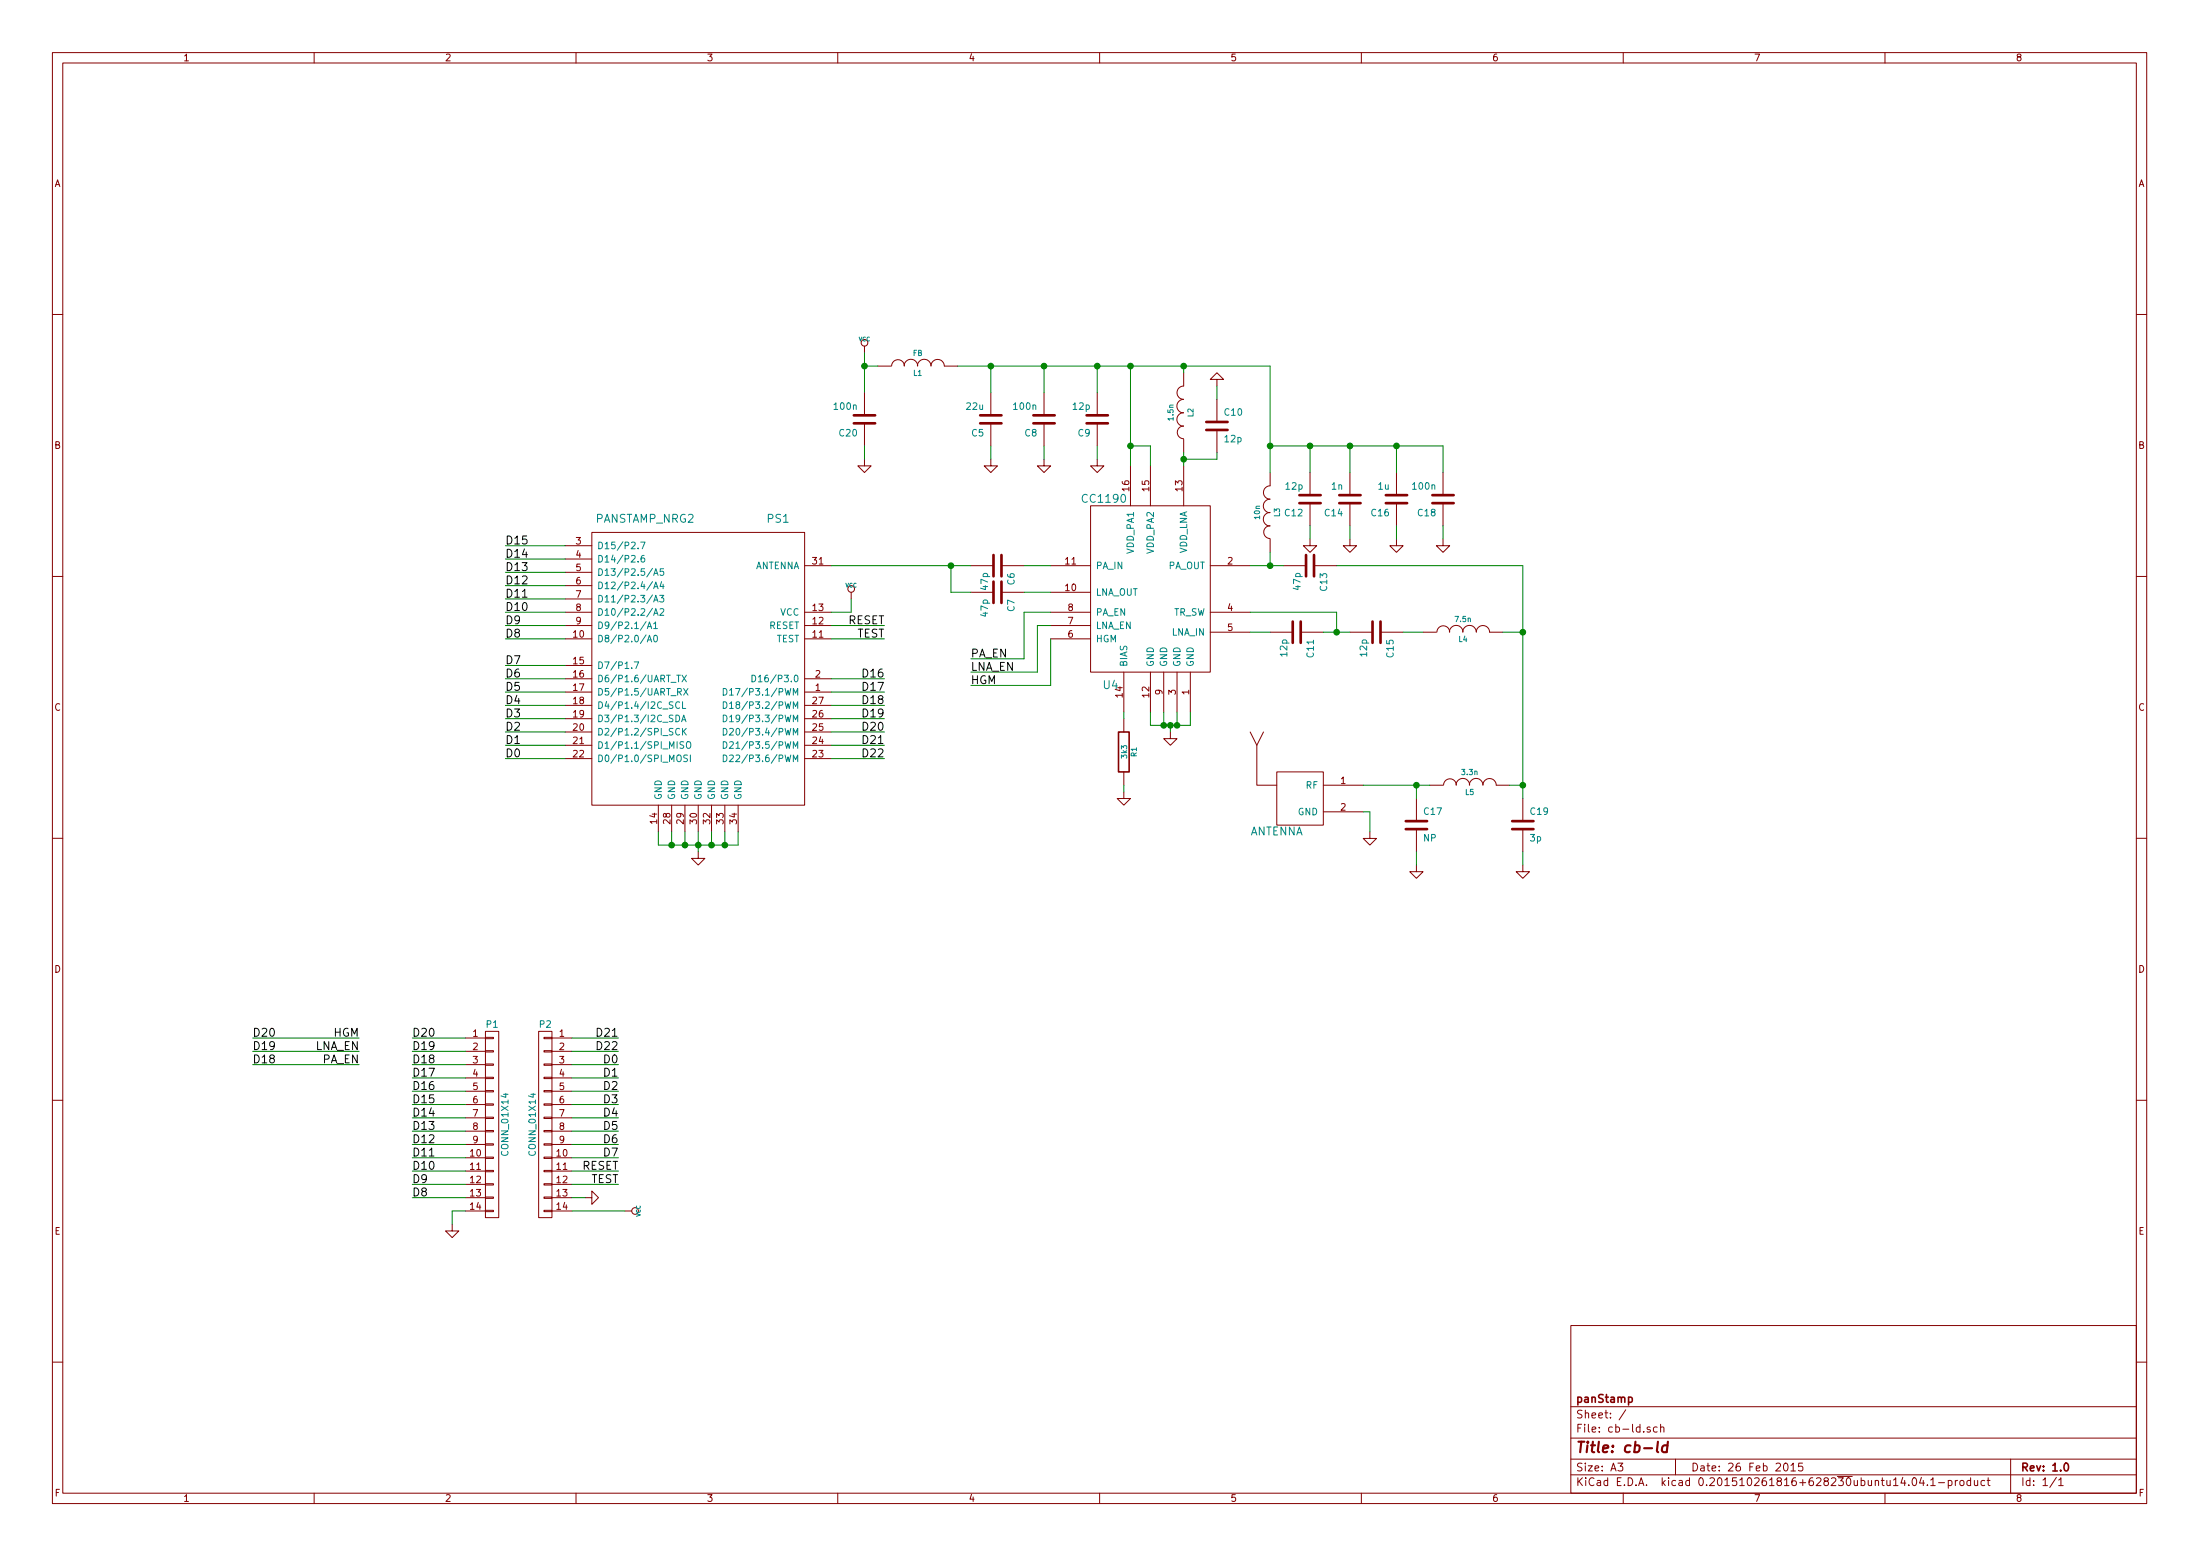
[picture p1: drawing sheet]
EESchema Schematic File Version 2
LIBS:cb-ld-rescue
LIBS:power
LIBS:device
LIBS:transistors
LIBS:conn
LIBS:linear
LIBS:regul
LIBS:74xx
LIBS:cmos4000
LIBS:adc-dac
LIBS:memory
LIBS:xilinx
LIBS:microcontrollers
LIBS:dsp
LIBS:microchip
LIBS:analog_switches
LIBS:motorola
LIBS:texas
LIBS:intel
LIBS:audio
LIBS:interface
LIBS:digital-audio
LIBS:philips
LIBS:display
LIBS:cypress
LIBS:siliconi
LIBS:opto
LIBS:atmel
LIBS:contrib
LIBS:valves
LIBS:atmega8
LIBS:atmel89cxxxx
LIBS:atmel-1
LIBS:atmel-2005
LIBS:avr
LIBS:avr-1
LIBS:avr-2
LIBS:avr-3
LIBS:avr-4
LIBS:hopf
LIBS:rfm-ash
LIBS:mycomponents
LIBS:cb-ld-cache
EELAYER 25 0
EELAYER END
$Descr A3 16535 11693
encoding utf-8
Sheet 1 1
Title "cb-ld"
Date "26 Feb 2015"
Rev "1.0"
Comp "panStamp"
Comment1 ""
Comment2 ""
Comment3 ""
Comment4 ""
$EndDescr
$Comp
L ANTENNA ANT1
U 1 1
P 9800 6000
F 0 "ANT1" H 9900 6250 60  0001 C CNN
F 1 "ANTENNA" H 10000 5750 60  0000 C CNN
F 2 "mysmd:SMD_SMA_RP" H 9800 6000 60  0001 C CNN
F 3 "~" H 9800 6000 60  0000 C CNN
	1    9800 6000
	-1   0    0    -1  
$EndComp
$Comp
L GND #PWR01
U 1 1
P 10300 6250
F 0 "#PWR01" H 10300 6250 30  0001 C CNN
F 1 "GND" H 10300 6180 30  0001 C CNN
F 2 "" H 10300 6250 60  0001 C CNN
F 3 "" H 10300 6250 60  0001 C CNN
	1    10300 6250
	1    0    0    -1  
$EndComp
$Comp
L GND #PWR02
U 1 1
P 10650 6500
F 0 "#PWR02" H 10650 6500 30  0001 C CNN
F 1 "GND" H 10650 6430 30  0001 C CNN
F 2 "" H 10650 6500 60  0001 C CNN
F 3 "" H 10650 6500 60  0001 C CNN
	1    10650 6500
	1    0    0    -1  
$EndComp
$Comp
L C-RESCUE-cb-ld C17
U 1 1
P 10650 6200
F 0 "C17" H 10700 6300 50  0000 L CNN
F 1 "NP" H 10700 6100 50  0000 L CNN
F 2 "mysmd:SM0603S" H 10650 6200 60  0001 C CNN
F 3 "" H 10650 6200 60  0001 C CNN
	1    10650 6200
	1    0    0    -1  
$EndComp
$Comp
L INDUCTOR L5
U 1 1
P 11050 5900
F 0 "L5" V 11000 5900 40  0000 C CNN
F 1 "3.3n" V 11150 5900 40  0000 C CNN
F 2 "mysmd:SM0603S" H 11050 5900 60  0001 C CNN
F 3 "" H 11050 5900 60  0001 C CNN
	1    11050 5900
	0    -1   -1   0   
$EndComp
$Comp
L CC1190 U4
U 1 1
P 8650 4450
F 0 "U4" H 8950 3750 60  0000 C CNN
F 1 "CC1190" H 9000 5150 60  0000 C CNN
F 2 "mysmd:VQFN16" H 8100 5100 60  0001 C CNN
F 3 "" H 8100 5100 60  0000 C CNN
	1    8650 4450
	-1   0    0    -1  
$EndComp
$Comp
L R-RESCUE-cb-ld R1
U 1 1
P 8450 5650
F 0 "R1" V 8530 5650 40  0000 C CNN
F 1 "3k3" V 8457 5651 40  0000 C CNN
F 2 "mysmd:SM0603S" V 8380 5650 30  0001 C CNN
F 3 "~" H 8450 5650 30  0000 C CNN
	1    8450 5650
	1    0    0    -1  
$EndComp
$Comp
L GND #PWR03
U 1 1
P 8450 5950
F 0 "#PWR03" H 8450 5950 30  0001 C CNN
F 1 "GND" H 8450 5880 30  0001 C CNN
F 2 "" H 8450 5950 60  0001 C CNN
F 3 "" H 8450 5950 60  0001 C CNN
	1    8450 5950
	1    0    0    -1  
$EndComp
$Comp
L GND #PWR04
U 1 1
P 8800 5500
F 0 "#PWR04" H 8800 5500 30  0001 C CNN
F 1 "GND" H 8800 5430 30  0001 C CNN
F 2 "" H 8800 5500 60  0001 C CNN
F 3 "" H 8800 5500 60  0001 C CNN
	1    8800 5500
	1    0    0    -1  
$EndComp
Text Label 7300 4950 0    60   ~ 0
PA_EN
Text Label 7300 5050 0    60   ~ 0
LNA_EN
Text Label 7300 5150 0    60   ~ 0
HGM
$Comp
L INDUCTOR L1
U 1 1
P 6900 2750
F 0 "L1" V 6850 2750 40  0000 C CNN
F 1 "FB" V 7000 2750 40  0000 C CNN
F 2 "mysmd:SM0603S" H 6900 2750 60  0001 C CNN
F 3 "~" H 6900 2750 60  0000 C CNN
	1    6900 2750
	0    -1   -1   0   
$EndComp
$Comp
L INDUCTOR L2
U 1 1
P 8900 3100
F 0 "L2" V 8850 3100 40  0000 C CNN
F 1 "1.5n" V 9000 3100 40  0000 C CNN
F 2 "mysmd:SM0603S" H 8900 3100 60  0001 C CNN
F 3 "" H 8900 3100 60  0001 C CNN
	1    8900 3100
	-1   0    0    1   
$EndComp
$Comp
L C-RESCUE-cb-ld C10
U 1 1
P 9150 3200
F 0 "C10" H 9200 3300 50  0000 L CNN
F 1 "12p" H 9200 3100 50  0000 L CNN
F 2 "mysmd:SM0603S" H 9150 3200 60  0001 C CNN
F 3 "" H 9150 3200 60  0001 C CNN
	1    9150 3200
	1    0    0    -1  
$EndComp
$Comp
L GND #PWR05
U 1 1
P 9150 2900
F 0 "#PWR05" H 9150 2900 30  0001 C CNN
F 1 "GND" H 9150 2830 30  0001 C CNN
F 2 "" H 9150 2900 60  0001 C CNN
F 3 "" H 9150 2900 60  0001 C CNN
	1    9150 2900
	-1   0    0    1   
$EndComp
$Comp
L C-RESCUE-cb-ld C9
U 1 1
P 8250 3150
F 0 "C9" H 8300 3250 50  0000 L CNN
F 1 "12p" H 8300 3050 50  0000 L CNN
F 2 "mysmd:SM0603S" H 8250 3150 60  0001 C CNN
F 3 "" H 8250 3150 60  0001 C CNN
	1    8250 3150
	-1   0    0    1   
$EndComp
$Comp
L GND #PWR06
U 1 1
P 8250 3450
F 0 "#PWR06" H 8250 3450 30  0001 C CNN
F 1 "GND" H 8250 3380 30  0001 C CNN
F 2 "" H 8250 3450 60  0001 C CNN
F 3 "" H 8250 3450 60  0001 C CNN
	1    8250 3450
	1    0    0    -1  
$EndComp
$Comp
L INDUCTOR L3
U 1 1
P 9550 3850
F 0 "L3" V 9500 3850 40  0000 C CNN
F 1 "10n" V 9650 3850 40  0000 C CNN
F 2 "mysmd:SM0603S" H 9550 3850 60  0001 C CNN
F 3 "" H 9550 3850 60  0001 C CNN
	1    9550 3850
	-1   0    0    1   
$EndComp
$Comp
L C-RESCUE-cb-ld C12
U 1 1
P 9850 3750
F 0 "C12" H 9900 3850 50  0000 L CNN
F 1 "12p" H 9900 3650 50  0000 L CNN
F 2 "mysmd:SM0603S" H 9850 3750 60  0001 C CNN
F 3 "" H 9850 3750 60  0001 C CNN
	1    9850 3750
	-1   0    0    1   
$EndComp
$Comp
L GND #PWR07
U 1 1
P 9850 4050
F 0 "#PWR07" H 9850 4050 30  0001 C CNN
F 1 "GND" H 9850 3980 30  0001 C CNN
F 2 "" H 9850 4050 60  0001 C CNN
F 3 "" H 9850 4050 60  0001 C CNN
	1    9850 4050
	1    0    0    -1  
$EndComp
$Comp
L C-RESCUE-cb-ld C14
U 1 1
P 10150 3750
F 0 "C14" H 10200 3850 50  0000 L CNN
F 1 "1n" H 10200 3650 50  0000 L CNN
F 2 "mysmd:SM0603S" H 10150 3750 60  0001 C CNN
F 3 "" H 10150 3750 60  0001 C CNN
	1    10150 3750
	-1   0    0    1   
$EndComp
$Comp
L GND #PWR08
U 1 1
P 10150 4050
F 0 "#PWR08" H 10150 4050 30  0001 C CNN
F 1 "GND" H 10150 3980 30  0001 C CNN
F 2 "" H 10150 4050 60  0001 C CNN
F 3 "" H 10150 4050 60  0001 C CNN
	1    10150 4050
	1    0    0    -1  
$EndComp
$Comp
L VCC #PWR09
U 1 1
P 6500 2650
F 0 "#PWR09" H 6500 2750 30  0001 C CNN
F 1 "VCC" H 6500 2750 30  0000 C CNN
F 2 "" H 6500 2650 60  0001 C CNN
F 3 "" H 6500 2650 60  0001 C CNN
	1    6500 2650
	1    0    0    -1  
$EndComp
$Comp
L INDUCTOR L4
U 1 1
P 11000 4750
F 0 "L4" V 10950 4750 40  0000 C CNN
F 1 "7.5n" V 11100 4750 40  0000 C CNN
F 2 "mysmd:SM0603S" H 11000 4750 60  0001 C CNN
F 3 "" H 11000 4750 60  0001 C CNN
	1    11000 4750
	0    -1   -1   0   
$EndComp
$Comp
L C-RESCUE-cb-ld C15
U 1 1
P 10350 4750
F 0 "C15" H 10400 4850 50  0000 L CNN
F 1 "12p" H 10400 4650 50  0000 L CNN
F 2 "mysmd:SM0603S" H 10350 4750 60  0001 C CNN
F 3 "" H 10350 4750 60  0001 C CNN
	1    10350 4750
	0    1    1    0   
$EndComp
$Comp
L C-RESCUE-cb-ld C11
U 1 1
P 9750 4750
F 0 "C11" H 9800 4850 50  0000 L CNN
F 1 "12p" H 9800 4650 50  0000 L CNN
F 2 "mysmd:SM0603S" H 9750 4750 60  0001 C CNN
F 3 "" H 9750 4750 60  0001 C CNN
	1    9750 4750
	0    1    1    0   
$EndComp
$Comp
L C-RESCUE-cb-ld C13
U 1 1
P 9850 4250
F 0 "C13" H 9900 4350 50  0000 L CNN
F 1 "47p" H 9900 4150 50  0000 L CNN
F 2 "mysmd:SM0603S" H 9850 4250 60  0001 C CNN
F 3 "" H 9850 4250 60  0001 C CNN
	1    9850 4250
	0    1    1    0   
$EndComp
$Comp
L GND #PWR010
U 1 1
P 11450 6500
F 0 "#PWR010" H 11450 6500 30  0001 C CNN
F 1 "GND" H 11450 6430 30  0001 C CNN
F 2 "" H 11450 6500 60  0001 C CNN
F 3 "" H 11450 6500 60  0001 C CNN
	1    11450 6500
	1    0    0    -1  
$EndComp
$Comp
L C-RESCUE-cb-ld C19
U 1 1
P 11450 6200
F 0 "C19" H 11500 6300 50  0000 L CNN
F 1 "3p" H 11500 6100 50  0000 L CNN
F 2 "mysmd:SM0603S" H 11450 6200 60  0001 C CNN
F 3 "" H 11450 6200 60  0001 C CNN
	1    11450 6200
	1    0    0    -1  
$EndComp
$Comp
L C-RESCUE-cb-ld C8
U 1 1
P 7850 3150
F 0 "C8" H 7900 3250 50  0000 L CNN
F 1 "100n" H 7900 3050 50  0000 L CNN
F 2 "mysmd:SM0603S" H 7850 3150 60  0001 C CNN
F 3 "" H 7850 3150 60  0001 C CNN
	1    7850 3150
	-1   0    0    1   
$EndComp
$Comp
L GND #PWR011
U 1 1
P 7850 3450
F 0 "#PWR011" H 7850 3450 30  0001 C CNN
F 1 "GND" H 7850 3380 30  0001 C CNN
F 2 "" H 7850 3450 60  0001 C CNN
F 3 "" H 7850 3450 60  0001 C CNN
	1    7850 3450
	1    0    0    -1  
$EndComp
$Comp
L C-RESCUE-cb-ld C16
U 1 1
P 10500 3750
F 0 "C16" H 10550 3850 50  0000 L CNN
F 1 "1u" H 10550 3650 50  0000 L CNN
F 2 "mysmd:SM0603S" H 10500 3750 60  0001 C CNN
F 3 "" H 10500 3750 60  0001 C CNN
	1    10500 3750
	-1   0    0    1   
$EndComp
$Comp
L GND #PWR012
U 1 1
P 10500 4050
F 0 "#PWR012" H 10500 4050 30  0001 C CNN
F 1 "GND" H 10500 3980 30  0001 C CNN
F 2 "" H 10500 4050 60  0001 C CNN
F 3 "" H 10500 4050 60  0001 C CNN
	1    10500 4050
	1    0    0    -1  
$EndComp
$Comp
L C-RESCUE-cb-ld C5
U 1 1
P 7450 3150
F 0 "C5" H 7500 3250 50  0000 L CNN
F 1 "22u" H 7500 3050 50  0000 L CNN
F 2 "SMD_Packages:SM0805" H 7450 3150 60  0001 C CNN
F 3 "" H 7450 3150 60  0001 C CNN
	1    7450 3150
	-1   0    0    1   
$EndComp
$Comp
L GND #PWR013
U 1 1
P 7450 3450
F 0 "#PWR013" H 7450 3450 30  0001 C CNN
F 1 "GND" H 7450 3380 30  0001 C CNN
F 2 "" H 7450 3450 60  0001 C CNN
F 3 "" H 7450 3450 60  0001 C CNN
	1    7450 3450
	1    0    0    -1  
$EndComp
Wire Wire Line
	10300 6100 10300 6250
Connection ~ 10650 5900
Wire Wire Line
	10650 6000 10650 5900
Wire Wire Line
	10250 5900 10750 5900
Wire Wire Line
	10650 6400 10650 6500
Wire Wire Line
	8450 5400 8450 5350
Wire Wire Line
	8450 5900 8450 5950
Wire Wire Line
	8650 5350 8650 5450
Wire Wire Line
	8650 5450 8950 5450
Wire Wire Line
	8950 5450 8950 5350
Wire Wire Line
	8850 5350 8850 5450
Connection ~ 8850 5450
Wire Wire Line
	8750 5350 8750 5450
Connection ~ 8750 5450
Wire Wire Line
	8800 5500 8800 5450
Connection ~ 8800 5450
Wire Wire Line
	7900 4800 7900 5150
Wire Wire Line
	7900 5150 7300 5150
Wire Wire Line
	7900 4700 7800 4700
Wire Wire Line
	7800 4700 7800 5050
Wire Wire Line
	7800 5050 7300 5050
Wire Wire Line
	7900 4600 7700 4600
Wire Wire Line
	7700 4600 7700 4950
Wire Wire Line
	7700 4950 7300 4950
Wire Wire Line
	6500 2650 6500 2950
Wire Wire Line
	8500 2750 8500 3500
Connection ~ 8500 2750
Wire Wire Line
	8250 3350 8250 3450
Wire Wire Line
	8900 2750 8900 2800
Wire Wire Line
	8900 3400 8900 3500
Wire Wire Line
	7200 2750 9550 2750
Wire Wire Line
	9150 3000 9150 2900
Wire Wire Line
	9150 3450 8900 3450
Connection ~ 8900 3450
Wire Wire Line
	8650 3500 8650 3350
Wire Wire Line
	8650 3350 8500 3350
Connection ~ 8500 3350
Wire Wire Line
	8250 2750 8250 2950
Wire Wire Line
	9550 4250 9550 4150
Wire Wire Line
	9150 3400 9150 3450
Wire Wire Line
	9550 2750 9550 3550
Connection ~ 8900 2750
Wire Wire Line
	9850 3950 9850 4050
Wire Wire Line
	10150 3950 10150 4050
Wire Wire Line
	10150 3550 10150 3350
Connection ~ 10150 3350
Wire Wire Line
	9850 3550 9850 3350
Connection ~ 9850 3350
Wire Wire Line
	9400 4600 10050 4600
Wire Wire Line
	11450 4250 11450 6000
Wire Wire Line
	11450 5900 11350 5900
Wire Wire Line
	11450 6400 11450 6500
Connection ~ 11450 5900
Wire Wire Line
	10250 6100 10300 6100
Connection ~ 8250 2750
Wire Wire Line
	7850 3350 7850 3450
Wire Wire Line
	7850 2950 7850 2750
Connection ~ 7850 2750
Wire Wire Line
	10500 3950 10500 4050
Wire Wire Line
	10500 3350 10500 3550
Connection ~ 9550 3350
Wire Wire Line
	7450 3350 7450 3450
Wire Wire Line
	7450 2950 7450 2750
Connection ~ 7450 2750
Wire Wire Line
	1900 7800 2700 7800
Wire Wire Line
	1900 7900 2700 7900
Wire Wire Line
	1900 8000 2700 8000
Text Label 2700 8000 2    60   ~ 0
PA_EN
Text Label 2700 7900 2    60   ~ 0
LNA_EN
Text Label 2700 7800 2    60   ~ 0
HGM
Wire Wire Line
	6600 2750 6500 2750
Wire Wire Line
	9550 3350 10850 3350
Wire Wire Line
	9400 4250 9650 4250
Connection ~ 9550 4250
Wire Wire Line
	10050 4250 11450 4250
Wire Wire Line
	9400 4750 9550 4750
Wire Wire Line
	9950 4750 10150 4750
Wire Wire Line
	10550 4750 10700 4750
Wire Wire Line
	11300 4750 11450 4750
Connection ~ 11450 4750
Wire Wire Line
	10050 4600 10050 4750
Connection ~ 10050 4750
$Comp
L C-RESCUE-cb-ld C18
U 1 1
P 10850 3750
F 0 "C18" H 10900 3850 50  0000 L CNN
F 1 "100n" H 10900 3650 50  0000 L CNN
F 2 "mysmd:SM0603S" H 10850 3750 60  0001 C CNN
F 3 "" H 10850 3750 60  0001 C CNN
	1    10850 3750
	-1   0    0    1   
$EndComp
$Comp
L GND #PWR014
U 1 1
P 10850 4050
F 0 "#PWR014" H 10850 4050 30  0001 C CNN
F 1 "GND" H 10850 3980 30  0001 C CNN
F 2 "" H 10850 4050 60  0001 C CNN
F 3 "" H 10850 4050 60  0001 C CNN
	1    10850 4050
	1    0    0    -1  
$EndComp
Wire Wire Line
	10850 3950 10850 4050
Wire Wire Line
	10850 3350 10850 3550
Connection ~ 10500 3350
$Comp
L C-RESCUE-cb-ld C7
U 1 1
P 7500 4450
F 0 "C7" H 7550 4550 50  0000 L CNN
F 1 "47p" H 7550 4350 50  0000 L CNN
F 2 "mysmd:SM0603S" H 7500 4450 60  0001 C CNN
F 3 "" H 7500 4450 60  0001 C CNN
	1    7500 4450
	0    1    1    0   
$EndComp
$Comp
L C-RESCUE-cb-ld C6
U 1 1
P 7500 4250
F 0 "C6" H 7550 4350 50  0000 L CNN
F 1 "47p" H 7550 4150 50  0000 L CNN
F 2 "mysmd:SM0603S" H 7500 4250 60  0001 C CNN
F 3 "" H 7500 4250 60  0001 C CNN
	1    7500 4250
	0    1    1    0   
$EndComp
Wire Wire Line
	7900 4250 7700 4250
Wire Wire Line
	7900 4450 7700 4450
Wire Wire Line
	7300 4450 7150 4450
Wire Wire Line
	7150 4450 7150 4250
Connection ~ 7150 4250
$Comp
L C-RESCUE-cb-ld C20
U 1 1
P 6500 3150
F 0 "C20" H 6550 3250 50  0000 L CNN
F 1 "100n" H 6550 3050 50  0000 L CNN
F 2 "mysmd:SM0603S" H 6500 3150 60  0001 C CNN
F 3 "" H 6500 3150 60  0001 C CNN
	1    6500 3150
	-1   0    0    1   
$EndComp
$Comp
L GND #PWR015
U 1 1
P 6500 3450
F 0 "#PWR015" H 6500 3450 30  0001 C CNN
F 1 "GND" H 6500 3380 30  0001 C CNN
F 2 "" H 6500 3450 60  0001 C CNN
F 3 "" H 6500 3450 60  0001 C CNN
	1    6500 3450
	1    0    0    -1  
$EndComp
Wire Wire Line
	6500 3350 6500 3450
Connection ~ 6500 2750
$Comp
L CONN_01X14 P1
U 1 1
P 3700 8450
F 0 "P1" H 3700 9200 50  0000 C CNN
F 1 "CONN_01X14" V 3800 8450 50  0000 C CNN
F 2 "Pin_Headers:Pin_Header_Straight_1x12" H 3700 8450 60  0001 C CNN
F 3 "" H 3700 8450 60  0000 C CNN
	1    3700 8450
	1    0    0    -1  
$EndComp
$Comp
L CONN_01X14 P2
U 1 1
P 4100 8450
F 0 "P2" H 4100 9200 50  0000 C CNN
F 1 "CONN_01X14" V 4200 8450 50  0000 C CNN
F 2 "Pin_Headers:Pin_Header_Straight_1x12" H 4100 8450 60  0001 C CNN
F 3 "" H 4100 8450 60  0000 C CNN
	1    4100 8450
	-1   0    0    -1  
$EndComp
Wire Wire Line
	3500 8100 3100 8100
Text Label 3100 8100 0    60   ~ 0
D17
Wire Wire Line
	3500 8200 3100 8200
Text Label 3100 8200 0    60   ~ 0
D16
Wire Wire Line
	3500 8300 3100 8300
Text Label 3100 8300 0    60   ~ 0
D15
Wire Wire Line
	3500 8400 3100 8400
Text Label 3100 8400 0    60   ~ 0
D14
Wire Wire Line
	3500 8500 3100 8500
Text Label 3100 8500 0    60   ~ 0
D13
Wire Wire Line
	3500 8600 3100 8600
Text Label 3100 8600 0    60   ~ 0
D12
Wire Wire Line
	3500 8700 3100 8700
Text Label 3100 8700 0    60   ~ 0
D11
Wire Wire Line
	3500 8800 3100 8800
Text Label 3100 8800 0    60   ~ 0
D10
Wire Wire Line
	3500 8900 3100 8900
Text Label 3100 8900 0    60   ~ 0
D9
Wire Wire Line
	3500 9000 3100 9000
Text Label 3100 9000 0    60   ~ 0
D8
Text Label 4650 8900 2    60   ~ 0
TEST
Text Label 4650 8800 2    60   ~ 0
RESET
$Comp
L GND #PWR016
U 1 1
P 4400 9000
F 0 "#PWR016" H 4400 9000 30  0001 C CNN
F 1 "GND" H 4400 8930 30  0001 C CNN
F 2 "" H 4400 9000 60  0001 C CNN
F 3 "" H 4400 9000 60  0001 C CNN
	1    4400 9000
	0    -1   -1   0   
$EndComp
$Comp
L VCC #PWR017
U 1 1
P 4700 9100
F 0 "#PWR017" H 4700 9200 30  0001 C CNN
F 1 "VCC" H 4700 9200 30  0000 C CNN
F 2 "" H 4700 9100 60  0001 C CNN
F 3 "" H 4700 9100 60  0001 C CNN
	1    4700 9100
	0    1    1    0   
$EndComp
Text Label 3100 8000 0    60   ~ 0
D18
Text Label 3100 7900 0    60   ~ 0
D19
Text Label 3100 7800 0    60   ~ 0
D20
Wire Wire Line
	4300 7800 4650 7800
Text Label 4650 7800 2    60   ~ 0
D21
Wire Wire Line
	4300 7900 4650 7900
Text Label 4650 7900 2    60   ~ 0
D22
Wire Wire Line
	4300 8000 4650 8000
Text Label 4650 8000 2    60   ~ 0
D0
Wire Wire Line
	4300 8100 4650 8100
Text Label 4650 8100 2    60   ~ 0
D1
Wire Wire Line
	4300 8200 4650 8200
Text Label 4650 8200 2    60   ~ 0
D2
Wire Wire Line
	4300 8300 4650 8300
Text Label 4650 8300 2    60   ~ 0
D3
Wire Wire Line
	4300 8400 4650 8400
Text Label 4650 8400 2    60   ~ 0
D4
Wire Wire Line
	4300 8500 4650 8500
Text Label 4650 8500 2    60   ~ 0
D5
Wire Wire Line
	4300 8600 4650 8600
Text Label 4650 8600 2    60   ~ 0
D6
Wire Wire Line
	4300 8700 4650 8700
Text Label 4650 8700 2    60   ~ 0
D7
$Comp
L GND #PWR018
U 1 1
P 3400 9200
F 0 "#PWR018" H 3400 9200 30  0001 C CNN
F 1 "GND" H 3400 9130 30  0001 C CNN
F 2 "" H 3400 9200 60  0001 C CNN
F 3 "" H 3400 9200 60  0001 C CNN
	1    3400 9200
	1    0    0    -1  
$EndComp
$Comp
L PANSTAMP_NRG2 PS1
U 1 1
P 5250 5000
F 0 "PS1" H 5850 6100 60  0000 C CNN
F 1 "PANSTAMP_NRG2" H 4850 6100 60  0000 C CNN
F 2 "mysmd:PANSTAMP_2" H 5300 5400 60  0001 C CNN
F 3 "" H 5300 5400 60  0000 C CNN
	1    5250 5000
	1    0    0    -1  
$EndComp
Wire Wire Line
	6250 4250 7300 4250
Wire Wire Line
	4300 8900 4650 8900
Wire Wire Line
	4300 8800 4650 8800
Wire Wire Line
	4300 9100 4700 9100
Wire Wire Line
	3500 9100 3400 9100
Wire Wire Line
	3400 9100 3400 9200
Wire Wire Line
	3500 8000 3100 8000
Wire Wire Line
	3500 7900 3100 7900
Wire Wire Line
	3500 7800 3100 7800
Text Label 1900 8000 0    60   ~ 0
D18
Text Label 1900 7900 0    60   ~ 0
D19
Text Label 1900 7800 0    60   ~ 0
D20
$Comp
L VCC #PWR019
U 1 1
P 6400 4500
F 0 "#PWR019" H 6400 4600 30  0001 C CNN
F 1 "VCC" H 6400 4600 30  0000 C CNN
F 2 "" H 6400 4500 60  0001 C CNN
F 3 "" H 6400 4500 60  0001 C CNN
	1    6400 4500
	1    0    0    -1  
$EndComp
Wire Wire Line
	6250 4600 6400 4600
Wire Wire Line
	6400 4600 6400 4500
$Comp
L GND #PWR020
U 1 1
P 5250 6400
F 0 "#PWR020" H 5250 6400 30  0001 C CNN
F 1 "GND" H 5250 6330 30  0001 C CNN
F 2 "" H 5250 6400 60  0001 C CNN
F 3 "" H 5250 6400 60  0001 C CNN
	1    5250 6400
	1    0    0    -1  
$EndComp
Wire Wire Line
	4950 6250 4950 6350
Wire Wire Line
	4950 6350 5550 6350
Wire Wire Line
	5550 6350 5550 6250
Wire Wire Line
	5250 6250 5250 6400
Connection ~ 5250 6350
Wire Wire Line
	5150 6250 5150 6350
Connection ~ 5150 6350
Wire Wire Line
	5050 6250 5050 6350
Connection ~ 5050 6350
Wire Wire Line
	5350 6250 5350 6350
Connection ~ 5350 6350
Wire Wire Line
	5450 6250 5450 6350
Connection ~ 5450 6350
Wire Wire Line
	6250 4700 6650 4700
Wire Wire Line
	6250 4800 6650 4800
Text Label 6650 4700 2    60   ~ 0
RESET
Text Label 6650 4800 2    60   ~ 0
TEST
Wire Wire Line
	6250 5100 6650 5100
Wire Wire Line
	6250 5200 6650 5200
Text Label 6650 5100 2    60   ~ 0
D16
Text Label 6650 5200 2    60   ~ 0
D17
Wire Wire Line
	6250 5300 6650 5300
Wire Wire Line
	6250 5400 6650 5400
Text Label 6650 5300 2    60   ~ 0
D18
Text Label 6650 5400 2    60   ~ 0
D19
Wire Wire Line
	6250 5500 6650 5500
Text Label 6650 5500 2    60   ~ 0
D20
Wire Wire Line
	6250 5600 6650 5600
Wire Wire Line
	6250 5700 6650 5700
Text Label 6650 5600 2    60   ~ 0
D21
Text Label 6650 5700 2    60   ~ 0
D22
Wire Wire Line
	4250 4100 3800 4100
Text Label 3800 4100 0    60   ~ 0
D15
Wire Wire Line
	4250 4200 3800 4200
Text Label 3800 4200 0    60   ~ 0
D14
Wire Wire Line
	4250 4300 3800 4300
Text Label 3800 4300 0    60   ~ 0
D13
Wire Wire Line
	4250 4400 3800 4400
Text Label 3800 4400 0    60   ~ 0
D12
Wire Wire Line
	4250 4500 3800 4500
Text Label 3800 4500 0    60   ~ 0
D11
Wire Wire Line
	4250 4600 3800 4600
Text Label 3800 4600 0    60   ~ 0
D10
Wire Wire Line
	4250 4700 3800 4700
Text Label 3800 4700 0    60   ~ 0
D9
Wire Wire Line
	4250 4800 3800 4800
Text Label 3800 4800 0    60   ~ 0
D8
Wire Wire Line
	4250 5000 3800 5000
Text Label 3800 5000 0    60   ~ 0
D7
Wire Wire Line
	4250 5100 3800 5100
Text Label 3800 5100 0    60   ~ 0
D6
Wire Wire Line
	4250 5200 3800 5200
Text Label 3800 5200 0    60   ~ 0
D5
Wire Wire Line
	4250 5300 3800 5300
Text Label 3800 5300 0    60   ~ 0
D4
Wire Wire Line
	4250 5400 3800 5400
Text Label 3800 5400 0    60   ~ 0
D3
Wire Wire Line
	4250 5500 3800 5500
Text Label 3800 5500 0    60   ~ 0
D2
Wire Wire Line
	4250 5600 3800 5600
Text Label 3800 5600 0    60   ~ 0
D1
Wire Wire Line
	4250 5700 3800 5700
Text Label 3800 5700 0    60   ~ 0
D0
Wire Wire Line
	4300 9000 4400 9000
$EndSCHEMATC
